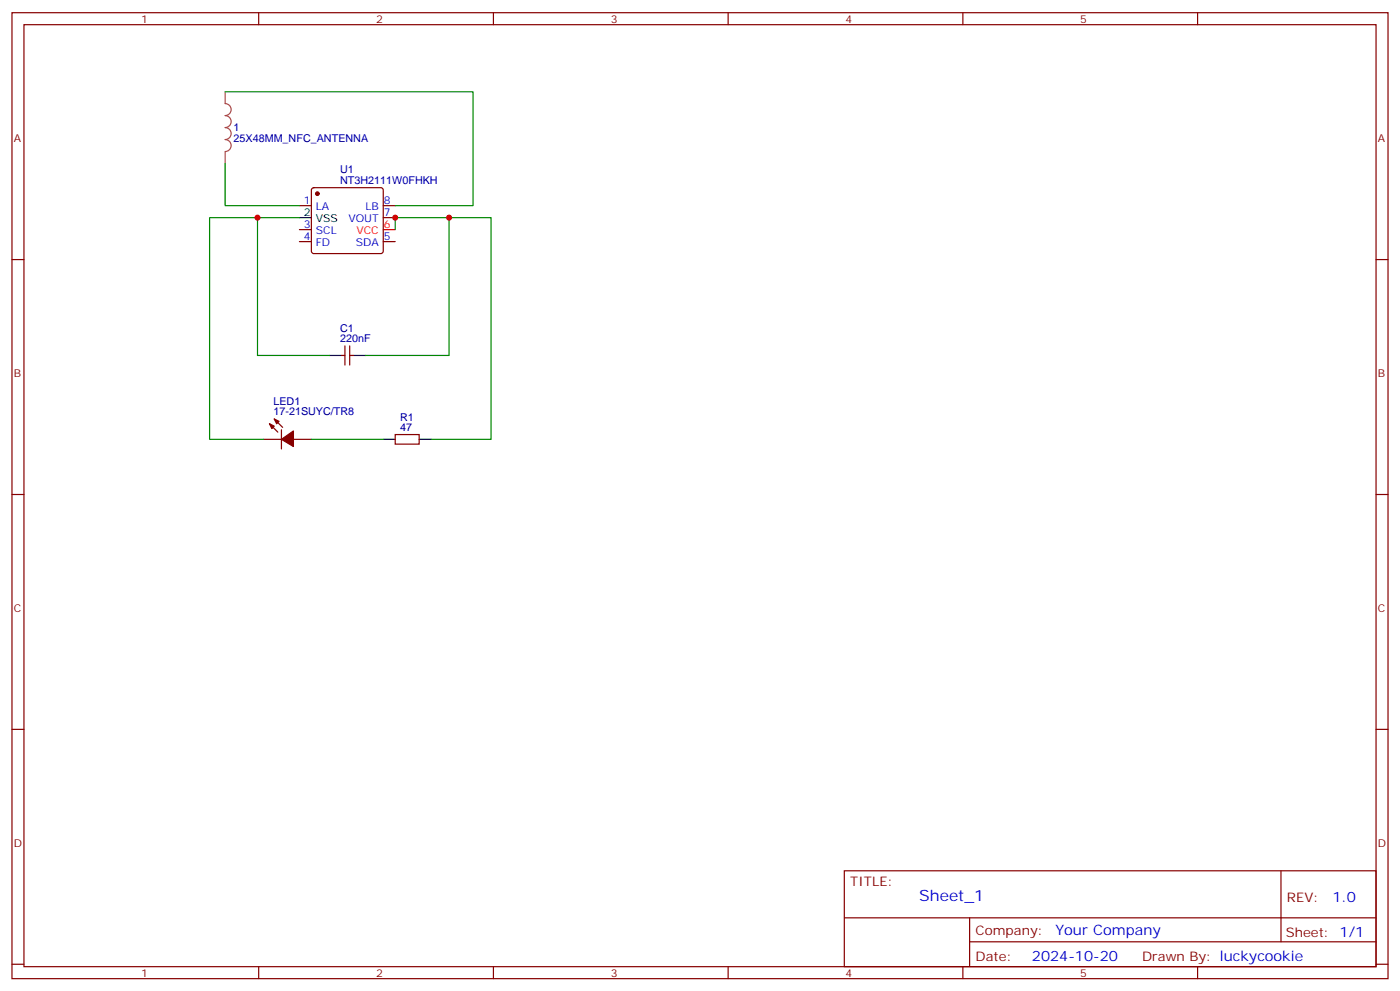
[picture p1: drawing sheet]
<svg xmlns="http://www.w3.org/2000/svg" width="412mm" height="292mm" viewBox="0 0 412 292" stroke-linecap="round" stroke-linejoin="round" font-family="sans-serif">
<g fill="none" stroke="#870000" stroke-width=".35">
<path d="M3.5 3.7h405.4v284.4h-405.4zM7.1 7.3h398.2v277.3h-398.2zM76.2 3.7v3.6M145.3 3.7v3.6M214.5 3.7v3.6M283.6 3.7v3.6M352.8 3.7v3.6M92 55.5l.4-.3h19.8l.5 .3 .2 .5v17.9l-.2 .5-.5 .2h-19.8l-.5-.2-.2-.5v-17.9zM3.5 76.4h3.6M88.2 60.5h3.5M88.2 71.1h3.5M88.2 67.6h3.5"/>
<path d="M112.9 60.5h3.5M112.9 64.1h3.5M112.9 71.1h3.5M405.3 76.4h3.6M100.5 104.6h1.1M101.6 101.8v5.7M103 101.8v5.7M103 104.6h1.1M77.6 129.3h5.3M79.4 124.7l2.4 2.5M80.8 123.3l2.5 2.5M82.9 126.5v5.7"/>
<path d="M86.4 129.3h5.3M116.4 127.9h7.1v2.8h-7.1zM3.5 145.6h3.6M405.3 145.6h3.6M3.5 214.7h3.6M405.3 214.7h3.6M248.7 256.3h156.6v28.3h-156.6zM377.3 256.4v20.8M248.7 270.2h156.5M285.6 277.2h119.6M285.6 270.2v14.1M3.5 283.8h3.6"/>
<path d="M76.2 284.6v3.5M145.3 284.6v3.5M214.5 284.6v3.5M283.6 284.6v3.5M352.8 284.6v3.5M405.3 283.8h3.6"/>
</g>
<path d="M112.9 67.6h3.5" fill="none" stroke="#f00" stroke-width=".35"/>
<path d="M88.2 64.1h3.5M97 104.6h3.5M104.1 104.6h3.5M112.9 129.3h3.5M123.5 129.3h3.5" fill="none" stroke="#000" stroke-width=".35"/>
<g fill="#870000" stroke="#870000" stroke-width=".35">
<path d="M79.4 124.7l1.4 .7-.7 .8z"/>
<path d="M80.8 123.3l1.4 .7-.7 .7z"/>
<path d="M82.9 129.3l3.5-2.4v4.5z"/>
<circle cx="93.5" cy="57" r=".53"/>
</g>
<path d="M66.3 27v3.5a1.76 1.76 0 0 1 1.8 1.8 1.76 1.76 0 0 1-1.8 1.7 1.76 1.76 0 0 1 1.8 1.8 1.76 1.76 0 0 1-1.8 1.7 1.76 1.76 0 0 1 1.8 1.8 1.76 1.76 0 0 1-1.8 1.8 1.76 1.76 0 0 1 1.8 1.7 1.76 1.76 0 0 1-1.8 1.8M66.3 44.7v3.5" fill="none" stroke="#a64a4a" stroke-width=".35"/>
<path d="M66.3 27h73v33.5h-22.9M66.3 48.2v12.3h21.9M75.8 64.1h-14.1v65.2h15.9M88.2 64.1h-12.4v40.5h21.2M116.4 67.6v-3.5h15.9v40.5h-24.7M132.3 64.1h12.3v65.2h-17.6M91.7 129.3h21.2" fill="none" stroke="#008700" stroke-width=".35"/>
<g fill="#c00">
<circle cx="116.4" cy="64.1" r=".88"/>
<circle cx="132.3" cy="64.1" r=".88"/>
<circle cx="75.8" cy="64.1" r=".88"/>
</g>
<text font-size="4.6" fill="#00f" x="270.8" y="265.4">Sheet_1</text>
<g font-size="4.2" fill="#00f">
<text x="392.5" y="265.6">1.0</text>
<text x="310.9" y="275.2">Your Company</text>
<text x="304" y="283">2024-10-20</text>
</g>
<g font-size="3.9" fill="#800">
<text x="250.5" y="260.9">TITLE:</text>
<text x="379.1" y="265.6">REV:</text>
<text x="287.4" y="275.1">Company:</text>
<text x="378.7" y="275.7">Sheet: 1/1</text>
<text x="287.4" y="282.8">Date:</text>
<text x="336.4" y="282.9">Drawn By: luckycookie</text>
</g>
<g font-size="3.2" fill="#800">
<text x="41.6" y="6.7">1</text>
<text x="110.8" y="6.7">2</text>
<text x="179.9" y="6.7">3</text>
<text x="249.1" y="6.7">4</text>
<text x="318.2" y="6.7">5</text>
<text x="4.1" y="41.8">A</text>
<text x="405.9" y="41.8">A</text>
<text x="4.1" y="111">B</text>
<text x="405.9" y="111">B</text>
<text x="4.1" y="180.1">C</text>
<text x="405.9" y="180.1">C</text>
<text x="4.1" y="249.3">D</text>
<text x="405.9" y="249.3">D</text>
<text x="41.6" y="287.5">1</text>
<text x="110.8" y="287.5">2</text>
<text x="179.9" y="287.5">3</text>
<text x="249.1" y="287.5">4</text>
<text x="318.2" y="287.5">5</text>
</g>
<g font-size="3.2" fill="#000080">
<text x="68.8" y="41.8">25X48MM_NFC_ANTENNA</text>
<text x="68.8" y="38.7">1</text>
<text x="100.2" y="51">U1</text>
<text x="100.2" y="54.2">NT3H2111W0FHKH</text>
<text x="100.2" y="100.8">220nF</text>
<text x="100.2" y="97.7">C1</text>
<text x="80.5" y="119.2">LED1</text>
<text x="80.5" y="122.3">17-21SUYC/TR8</text>
<text x="117.8" y="123.8">R1</text>
<text x="117.8" y="126.9">47</text>
</g>
<g font-size="3.2">
<text x="89.5" y="63.7">2</text>
<text x="93" y="65.5">VSS</text>
</g>
<g font-size="3.2" fill="#00f">
<text x="89.5" y="60.2">1</text>
<text x="93" y="61.9">LA</text>
<text x="102.6" y="65.5">VOUT</text>
<text x="107.6" y="61.9">LB</text>
<text x="113.1" y="60.2">8</text>
<text x="113.1" y="63.7">7</text>
<text x="89.5" y="70.8">4</text>
<text x="89.5" y="67.2">3</text>
<text x="93" y="69">SCL</text>
<text x="113.1" y="70.8">5</text>
<text x="93" y="72.5">FD</text>
<text x="104.8" y="72.5">SDA</text>
</g>
<g font-size="3.2" fill="#f00">
<text x="105" y="69">VCC</text>
<text x="113.1" y="67.2">6</text>
</g>
</svg>
